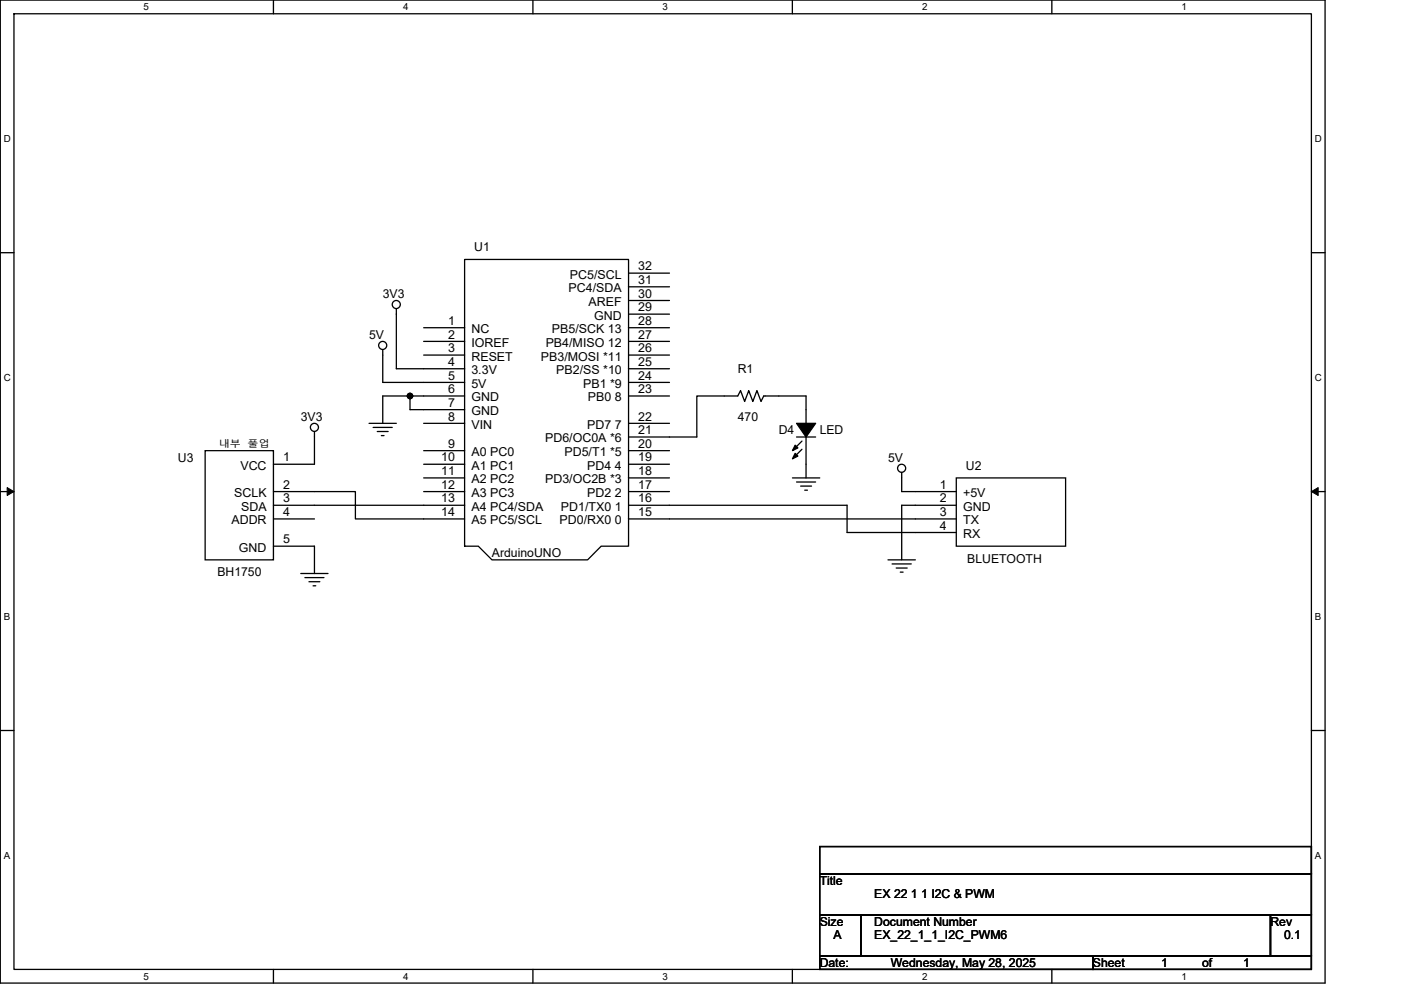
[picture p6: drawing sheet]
<svg xmlns="http://www.w3.org/2000/svg" width="297mm" height="210mm" viewBox="0 0 297 210" stroke-linecap="round" stroke-linejoin="round" font-family="sans-serif">
<path d="M.1 0h280.8v208.5h-280.8zM3 2.9h275v202.7h-275z" fill="none" stroke="#000" stroke-width=".28"/>
<g fill="#fff">
<path d="M30.5 .3h1.1v2.3h-1.1z"/>
<path d="M30.5 205.9h1.1v2.3h-1.1z"/>
</g>
<path d="M58 0v2.9M58 205.6v2.9" fill="none" stroke="#000" stroke-width=".28"/>
<g fill="#fff">
<path d="M85.5 .3h1.1v2.3h-1.1z"/>
<path d="M85.5 205.9h1.1v2.3h-1.1z"/>
</g>
<path d="M113 0v2.9M113 205.6v2.9" fill="none" stroke="#000" stroke-width=".28"/>
<g fill="#fff">
<path d="M140.5 .3h1.1v2.3h-1.1z"/>
<path d="M140.5 205.9h1.1v2.3h-1.1z"/>
</g>
<path d="M168 0v2.9M168 205.6v2.9" fill="none" stroke="#000" stroke-width=".28"/>
<g fill="#fff">
<path d="M195.5 .3h1.2v2.3h-1.2z"/>
<path d="M195.5 205.9h1.2v2.3h-1.2z"/>
</g>
<path d="M223 0v2.9M223 205.6v2.9" fill="none" stroke="#000" stroke-width=".28"/>
<g fill="#fff">
<path d="M250.5 .3h1.2v2.3h-1.2z"/>
<path d="M250.5 205.9h1.2v2.3h-1.2z"/>
<path d="M.8 28.3h1.5v2.3h-1.5z"/>
<path d="M278.8 28.3h1.5v2.3h-1.5z"/>
<path d="M.8 78.9h1.5v2.3h-1.5z"/>
<path d="M278.8 78.9h1.5v2.3h-1.5z"/>
</g>
<path d="M.1 53.6h2.9M278 53.6h2.9" fill="none" stroke="#000" stroke-width=".28"/>
<g fill="#fff">
<path d="M.8 129.6h1.4v2.3h-1.4z"/>
<path d="M278.8 129.6h1.4v2.3h-1.4z"/>
</g>
<path d="M.1 104.3h2.9M278 104.3h2.9" fill="none" stroke="#000" stroke-width=".28"/>
<path d="M1.5 103.4l1.5 .9-1.5 .8zM278 104.3l1.5-.9v1.7z" fill="#000" stroke="#000" stroke-width=".21"/>
<g fill="#fff">
<path d="M.8 180.3h1.4v2.3h-1.4z"/>
<path d="M278.8 180.3h1.4v2.3h-1.4z"/>
</g>
<g fill="none" stroke="#000" stroke-width=".28">
<path d="M98.5 55h34.8v60.8h-5.8l-2.9 2.9h-20.3l-2.9-2.9h-2.9zM133.3 57.9h8.6M81.1 74.1v7h17.4M84 65.5v12.7h14.5M89.8 72.4h8.7M89.8 75.3h8.7M89.8 69.5h8.7M133.3 66.6h8.6M133.3 69.5h8.6M133.3 75.3h8.6M133.3 78.2h8.6M133.3 72.4h8.6"/>
<path d="M133.3 60.8h8.6M133.3 63.7h8.6M43.5 95.6h14.5v23.1h-14.5zM66.7 91.5v7h-8.7M78.2 89.8h5.8M79.1 90.7h4.1M80 91.5h2.3M80.9 92.4h.5M86.9 84v2.9h11.6M86.9 84h-5.8v5.8M86.9 84h11.6M89.8 89.8h8.7"/>
<path d="M89.8 95.6h8.7M89.8 98.5h8.7M133.3 81.1h8.6M133.3 84h8.6M133.3 89.8h8.6M133.3 95.6h8.6M133.3 98.5h8.6M168.9 92.7h4M170 93.6l-1.7 1.7M170 95.3l-1.7 1.7M170.9 89.8v-5.8h-9l-.5 1.2-.9-2.4-.9 2.4-.9-2.4-.8 2.4-.9-2.4-.6 1.2h-8.7v8.7h-14.4M170.9 92.7v8.7"/>
<path d="M58 107.2h40.5M58 104.3h17.4v5.8h23.1M58 110.1h8.7M58 115.8h8.7v5.8M89.8 101.4h8.7M89.8 104.3h8.7M133.3 110.1h69.5M133.3 107.2h46.3v5.7h23.2M133.3 101.4h8.6M133.3 104.3h8.6M168 101.4h5.8M168.9 102.2h4"/>
<path d="M169.8 103.1h2.3M170.6 104h.6M188.3 118.7h5.8M189.1 119.6h4.1M191.2 100.2v4.1h11.6M202.8 107.2h-11.6v11.5M202.8 101.4h23.1v14.4h-23.1zM63.8 121.6h5.8M64.6 122.5h4.1M65.5 123.4h2.3M66.4 124.2h.5M190 120.5h2.3"/>
<path d="M190.9 121.3h.6M.1 154.9h2.9M278 154.9h2.9M173.8 179.6h104.2v5.7h-104.2zM173.8 194h8.7v8.7h-8.7zM173.8 185.3h104.2v8.7h-104.2zM182.5 194h86.9v8.7h-86.9zM269.4 194h8.6v8.7h-8.6zM173.8 202.7h57.9v2.9h-57.9zM231.7 202.7h46.3v2.9h-46.3z"/>
<circle cx="81.1" cy="73.3" r=".86"/>
<circle cx="84" cy="64.6" r=".86"/>
<circle cx="66.7" cy="90.6" r=".86"/>
<circle cx="191.2" cy="99.3" r=".86"/>
</g>
<g fill="#000" stroke="#000" stroke-width=".28">
<path d="M168.6 96.2l.6 .5-1.2 .6z" fill-rule="evenodd"/>
<path d="M168.6 94.4l.6 .6-1.2 .6z" fill-rule="evenodd"/>
<path d="M168.9 89.8h4l-2 2.9z" fill-rule="evenodd"/>
<circle cx="86.9" cy="84" r=".57"/>
</g>
<g font-size="2.6">
<text x="100.5" y="53.3">U1</text>
<text x="120.8" y="59.1">PC5/SCL</text>
<text x="135.3" y="57.3">32</text>
<text x="81.1" y="63.2">3V3</text>
<text x="120.5" y="62">PC4/SDA</text>
<text x="124.8" y="64.9">AREF</text>
<text x="135.3" y="60.2">31</text>
<text x="135.3" y="63.1">30</text>
<text x="78.2" y="71.8">5V</text>
<text x="95" y="71.8">2</text>
<text x="95" y="68.9">1</text>
<text x="99.9" y="70.7">NC</text>
<text x="117" y="70.7">PB5/SCK 13</text>
<text x="126" y="67.8">GND</text>
<text x="135.3" y="71.8">27</text>
<text x="135.3" y="66">29</text>
<text x="135.3" y="68.9">28</text>
<text x="95" y="74.7">3</text>
<text x="95" y="77.6">4</text>
<text x="99.9" y="73.6">IOREF</text>
<text x="99.9" y="76.5">RESET</text>
<text x="114.7" y="76.5">PB3/MOSI *11</text>
<text x="115.7" y="73.6">PB4/MISO 12</text>
<text x="135.3" y="74.7">26</text>
<text x="135.3" y="77.6">25</text>
<text x="95" y="80.5">5</text>
<text x="95" y="83.4">6</text>
<text x="99.9" y="79.4">3.3V</text>
<text x="99.9" y="82.3">5V</text>
<text x="117.9" y="79.4">PB2/SS *10</text>
<text x="123.6" y="82.3">PB1 *9</text>
<text x="135.3" y="80.5">24</text>
<text x="135.3" y="83.4">23</text>
<text x="156.4" y="79.1">R1</text>
<text x="63.8" y="89.2">3V3</text>
<text x="95" y="86.3">7</text>
<text x="95" y="89.2">8</text>
<text x="99.9" y="85.2">GND</text>
<text x="99.9" y="88.1">GND</text>
<text x="124.6" y="85.2">PB0 8</text>
<text x="135.3" y="89.2">22</text>
<text x="156.4" y="89.2">470</text>
<text x="95" y="95">9</text>
<text x="99.9" y="91">VIN</text>
<text x="115.6" y="93.9">PD6/OC0A *6</text>
<text x="124.5" y="91">PD7 7</text>
<text x="135.3" y="92.1">21</text>
<text x="135.3" y="95">20</text>
<text x="165.1" y="92.1">D4</text>
<text x="173.8" y="92.1">LED</text>
<text x="37.7" y="97.9">U3</text>
<text x="51" y="99.6">VCC</text>
<text x="60" y="97.9">1</text>
<text x="93.6" y="97.9">10</text>
<text x="93.6" y="100.8">11</text>
<text x="99.9" y="96.8">A0 PC0</text>
<text x="99.9" y="99.6">A1 PC1</text>
<text x="119.7" y="96.8">PD5/T1 *5</text>
<text x="124.5" y="99.6">PD4 4</text>
<text x="135.3" y="97.9">19</text>
<text x="135.3" y="100.8">18</text>
<text x="188.3" y="97.9">5V</text>
<text x="204.8" y="99.7">U2</text>
<text x="49.7" y="105.4">SCLK</text>
<text x="60" y="106.6">3</text>
<text x="60" y="103.7">2</text>
<text x="93.6" y="103.7">12</text>
<text x="93.6" y="106.6">13</text>
<text x="99.9" y="102.5">A2 PC2</text>
<text x="99.9" y="105.4">A3 PC3</text>
<text x="115.6" y="102.5">PD3/OC2B *3</text>
<text x="124.5" y="105.4">PD2 2</text>
<text x="135.3" y="103.7">17</text>
<text x="135.3" y="106.6">16</text>
<text x="199.3" y="103.7">1</text>
<text x="199.3" y="106.6">2</text>
<text x="204.2" y="105.4">+5V</text>
<text x="49.1" y="111.2">ADDR</text>
<text x="51.1" y="108.3">SDA</text>
<text x="60" y="109.5">4</text>
<text x="93.6" y="109.5">14</text>
<text x="99.9" y="108.3">A4 PC4/SDA</text>
<text x="99.9" y="111.2">A5 PC5/SCL</text>
<text x="118.6" y="111.2">PD0/RX0 0</text>
<text x="118.9" y="108.3">PD1/TX0 1</text>
<text x="135.3" y="109.5">15</text>
<text x="199.3" y="109.5">3</text>
<text x="199.3" y="112.4">4</text>
<text x="204.2" y="108.3">GND</text>
<text x="204.2" y="111.2">TX</text>
<text x="50.7" y="117">GND</text>
<text x="60" y="115.3">5</text>
<text x="104.3" y="118.2">ArduinoUNO</text>
<text x="204.2" y="114.1">RX</text>
<text x="205.1" y="119.3">BLUETOOTH</text>
<text x="46.1" y="122.2">BH1750</text>
<text x="173.8" y="187.7">Title</text>
<text x="185.4" y="190.6">EX 22 1 1 I2C &amp; PWM</text>
<text x="173.8" y="196.4">Size</text>
<text x="185.4" y="196.4">Document Number</text>
<text x="269.4" y="196.4">Rev</text>
<text x="176.7" y="199.3">A</text>
<text x="185.4" y="199.3">EX_22_1_1_I2C_PWM6</text>
<text x="272.2" y="199.3">0.1</text>
<text x="173.8" y="205">Date:</text>
<text x="188.9" y="205">Wednesday, May 28, 2025</text>
<text x="231.7" y="205">Sheet</text>
<text x="246.2" y="205">1</text>
<text x="254.9" y="205">of</text>
<text x="263.6" y="205">1</text>
</g>
<g font-size="2.1">
<text x="30.5" y="2.2">5</text>
<text x="85.5" y="2.2">4</text>
<text x="140.5" y="2.2">3</text>
<text x="195.5" y="2.2">2</text>
<text x="250.5" y="2.2">1</text>
<text x=".8" y="30.1">D</text>
<text x="278.8" y="30.1">D</text>
<text x=".8" y="80.8">C</text>
<text x="278.8" y="80.8">C</text>
<text x=".8" y="131.4">B</text>
<text x="278.8" y="131.4">B</text>
<text x=".8" y="182.1">A</text>
<text x="278.8" y="182.1">A</text>
<text x="30.5" y="207.8">5</text>
<text x="85.5" y="207.8">4</text>
<text x="140.5" y="207.8">3</text>
<text x="195.5" y="207.8">2</text>
<text x="250.5" y="207.8">1</text>
</g>
<g font-size="2">
<text x="46.4" y="94.8">내부</text>
<text x="52.5" y="94.8">풀업</text>
</g>
</svg>
